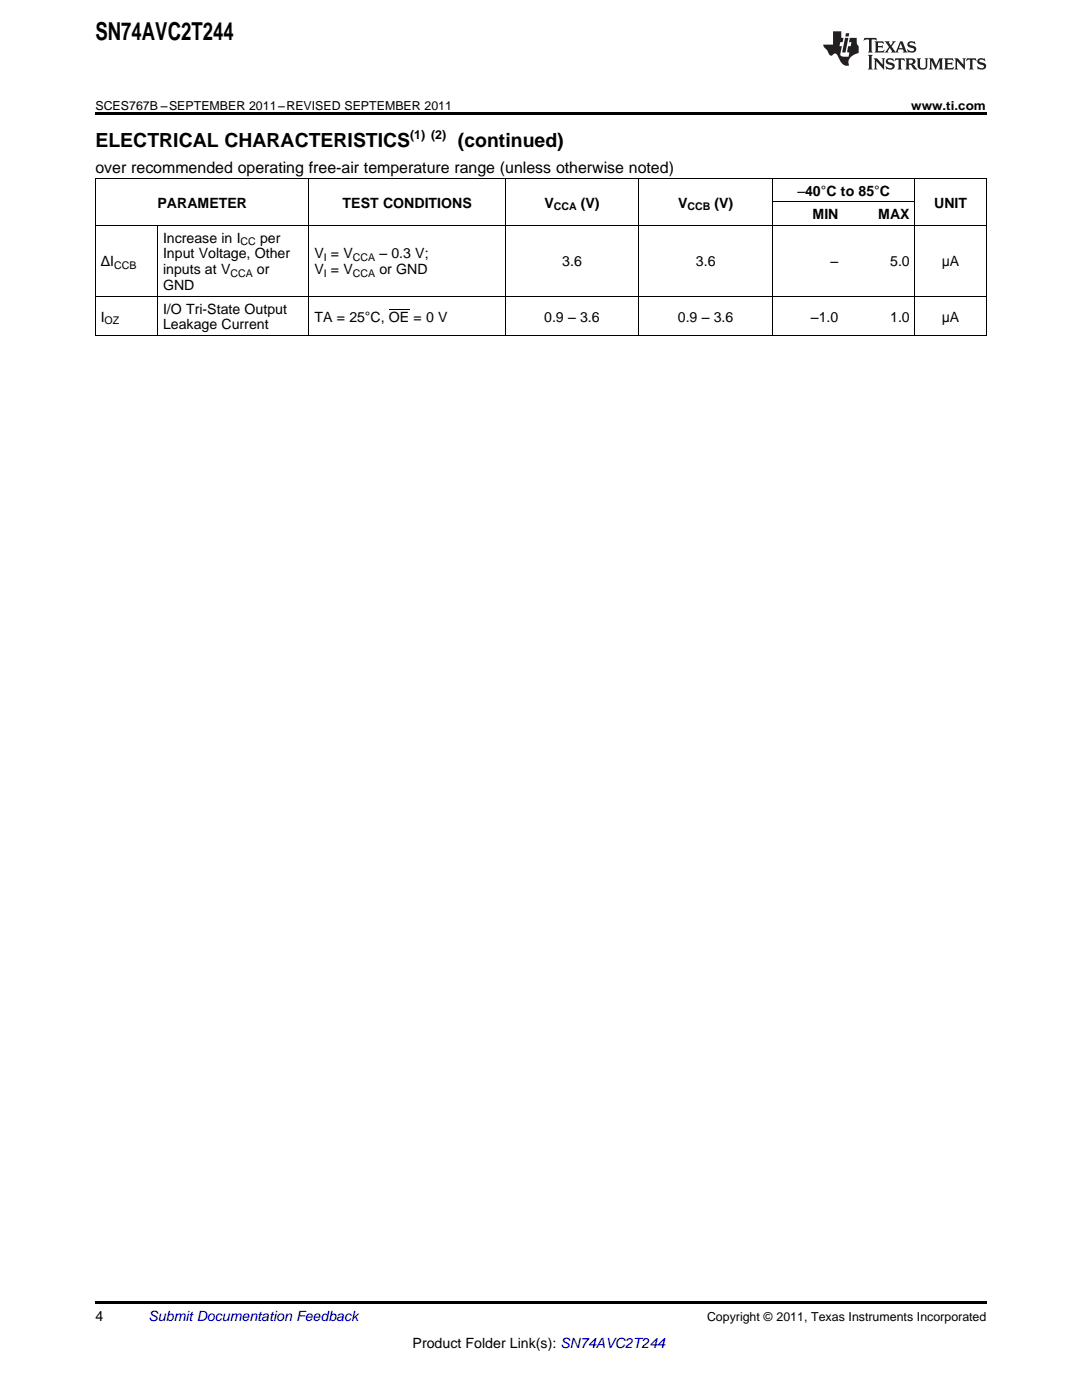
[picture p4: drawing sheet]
<svg xmlns="http://www.w3.org/2000/svg" width="216mm" height="279mm" viewBox="0 0 216 279" stroke-linecap="round" stroke-linejoin="round" font-family="sans-serif">
<g fill="#231f20">
<path d="M172.5 7.6l-.1 .5 .4-.2h.6v.1v2.1l-.2 .4h.9l-.2-.4v-2.1l.1-.1h.5l.5 .2-.2-.5zM174.5 8.3l.2 .3v1.5l-.2 .4h1.8l.2-.6a1.04 1.04 0 0 1-1.3 .2v-.7h.6l.3 .2v-.6l-.3 .2h-.6v-.6l.8-.1 .4 .3-.2-.5zM176.5 8.3l.9 1.1-.9 1.1h.8l-.2-.2 .4-.7 .5 .7-.2 .2h1.5l-.2-.2 .2-.4h.9l.1 .4-.2 .2h1l-.3-.3-.7-1.9h-.5l-.9 2-.8-1 .9-1h-.8l.1 .3-.4 .5-.3-.6 .1-.2zM179.7 8.6l.4 1h-.7zM181.3 8.4a.63 .63 0 0 0-.2 .7 .63 .63 0 0 0 .6 .4l.6 .2 .1 .2a.75 .75 0 0 1-.7 .4 .75 .75 0 0 1-.6-.5l.1 .7 .1-.1a1.11 1.11 0 0 0 1.5-.6 1.13 1.13 0 0 0-1.2-.8l-.1-.4a1.04 1.04 0 0 1 1.2 .2l-.2-.5-.2 .1-.4-.2zM173.2 10.9l.2 .4v2.2l-.2 .4h1l-.3-.4v-2.2l.3-.4zM174.3 11.6l.3 .4v1.5l-.3 .4h.8l-.2-.4v-1.3l1.5 1.7v-1.9l.2-.4h-.7l.2 .4v.9l-1.1-1.3zM177 11.8a.62 .62 0 0 0-.2 .7 .62 .62 0 0 0 .6 .4l.6 .1 .1 .3a.76 .76 0 0 1-.7 .3 .76 .76 0 0 1-.7-.4l.2 .7 .1-.1a1.11 1.11 0 0 0 1.5-.6 1.13 1.13 0 0 0-1.2-.8l-.1-.4a1.04 1.04 0 0 1 1.2 .2l-.2-.6-.2 .1-.5-.1zM178.7 11.6l-.2 .6a.61 .61 0 0 1 .8-.3v1.6l-.2 .4h.9l-.2-.4v-1.6a.63 .63 0 0 1 .7 .3l-.1-.6zM180.6 11.6l.3 .4v1.5l-.3 .4h1l-.2-.2-.1-.8 .6 .2a.76 .76 0 0 0 1.2 .7l-1-1a.58 .58 0 0 0 .6-.5 .58 .58 0 0 0-.5-.6zM181.4 11.9h.1a.45 .45 0 0 1 .5 .1 .45 .45 0 0 1 .1 .5l-.8 .2zM182.9 11.6l.2 .2a2.17 2.17 0 0 0 .3 1.9 .99 .99 0 0 0 1.6-.6v-1.1l.2-.4h-.7l.2 .2a1.92 1.92 0 0 1-.2 1.8 .6 .6 0 0 1-.9-.5v-1.1l.2-.4zM185.4 11.6l.2 .4v1.5l-.2 .4h.7l-.2-.4v-1.4l.8 1.8 .8-1.8v1.4l-.2 .4h.9l-.2-.4v-1.5l.2-.4h-.8l-.6 1.5-.6-1.5zM188.4 11.6l.2 .4v1.5l-.2 .4h1.8l.1-.6a1.04 1.04 0 0 1-1.2 .1v-.6h.5l.4 .2v-.6l-.4 .2h-.5v-.7h.8l.3 .3-.1-.6zM190.5 11.6l.2 .4v1.5l-.2 .4h.7l-.2-.4v-1.3l1.5 1.7v-1.9l.2-.4h-.7l.2 .4v.9l-1.1-1.3zM192.9 11.6l-.1 .6a.61 .61 0 0 1 .7-.3l.1 1.6-.3 .4h1l-.3-.4 .1-1.6a.63 .63 0 0 1 .7 .3l-.1-.6zM195.2 11.8a.62 .62 0 0 0-.2 .7 .62 .62 0 0 0 .6 .4l.6 .1 .1 .3a.76 .76 0 0 1-.7 .3 .76 .76 0 0 1-.6-.4l.1 .7 .1-.1a1.11 1.11 0 0 0 1.6-.6 1.13 1.13 0 0 0-1.3-.8l-.1-.4a1.04 1.04 0 0 1 1.2 .2l-.1-.6-.2 .1-.5-.1z"/>
<path d="M166.2 6.3v2.6h-1.9v.4l.8 .9a.91 .91 0 0 0 1 .8 .56 .56 0 0 1 .5-.3 .56 .56 0 0 1 .5 .3l.4 .8a1.53 1.53 0 0 0 1.9 1.2 1.54 1.54 0 0 1 1-2.1l.9-.3v-1.4a1.52 1.52 0 0 1-.4-1.6h-1.3l-.2 .8h.5l-.2 .8h-.5l-.1 1v.2l.4 .1-.2 .8a1.93 1.93 0 0 1-1.6-.3l.3-1.8h-.5l.2-.8h.4l.2-.8h-.4v-1.3zM168.6 7.6l-.6 2.9h.7l.6-2.9zM168.8 6.6l-.1 .7h.6l.2-.7z"/>
</g>
<path d="M19 22.5h177.8v.5h-177.8zM19 259.7h177.8v.5h-177.8z" fill="#000"/>
<g fill="none" stroke="#000" stroke-width=".2">
<path d="M19 35.6h177.8M19.1 35.7v31.3M61.6 35.7v31.3M100.8 35.7v31.3M127.4 35.7v31.3M154.1 35.7v31.3M182.5 35.7v31.3M196.8 35.7v31.3M19 59.1h177.8M19 45h177.8M31.4 45v22M154.2 40.3h28.4"/>
<path d="M19 67h177.8M77.6 61.7h4.1"/>
</g>
<text font-size="4.9" x="19" y="7.9">SN74AVC2T244</text>
<g font-size="3.9">
<text x="19" y="29.3">ELECTRICAL CHARACTERISTICS</text>
<text x="91.4" y="29.3">(continued)</text>
</g>
<text font-size="3.2" x="19" y="34.4">over recommended operating free-air temperature range (unless otherwise noted)</text>
<g font-size="2.8">
<text x="31.4" y="41.4">PARAMETER</text>
<text x="68.4" y="41.4">TEST CONDITIONS</text>
<text x="108.6" y="41.4">V</text>
<text x="115.9" y="41.4">(V)</text>
<text x="135.3" y="41.4">V</text>
<text x="142.6" y="41.4">(V)</text>
<text x="159.1" y="39.1">–40°C to 85°C</text>
<text x="186.4" y="41.4">UNIT</text>
<text x="162.1" y="43.7">MIN</text>
<text x="175.3" y="43.7">MAX</text>
<text x="20.1" y="53.2">ΔI</text>
<text x="32.5" y="48.4">Increase in I</text>
<text x="32.5" y="51.6">Input Voltage, Other</text>
<text x="51.9" y="48.4">per</text>
<text x="62.8" y="51.6">V = V</text>
<text x="75.7" y="51.6">– 0.3 V;</text>
<text x="112.2" y="53.2">3.6</text>
<text x="138.9" y="53.2">3.6</text>
<text x="165.7" y="53.2">–</text>
<text x="177.6" y="53.2">5.0</text>
<text x="187.9" y="53.2">μA</text>
<text x="32.5" y="54.8">inputs at V</text>
<text x="32.5" y="57.9">GND</text>
<text x="51.3" y="54.8">or</text>
<text x="62.8" y="54.8">V = V</text>
<text x="75.7" y="54.8">or GND</text>
<text x="20.1" y="64.2">I</text>
<text x="32.5" y="62.6">I/O Tri-State Output</text>
<text x="32.5" y="65.8">Leakage Current</text>
<text x="62.8" y="64.2">TA = 25°C, OE = 0 V</text>
<text x="108.6" y="64.2">0.9 – 3.6</text>
<text x="135.3" y="64.2">0.9 – 3.6</text>
<text x="161.8" y="64.2">–1.0</text>
<text x="177.6" y="64.2">1.0</text>
<text x="187.9" y="64.2">μA</text>
<text x="19" y="263.6">4</text>
<text x="82.3" y="269">Product Folder Link(s): SN74AVC2T244</text>
</g>
<text font-size="2.8" fill="#0000c8" x="29.6" y="263.6">Submit Documentation Feedback</text>
<g font-size="2.5">
<text x="19" y="21.9">SCES767B –SEPTEMBER 2011–REVISED SEPTEMBER 2011</text>
<text x="181.8" y="21.9">www.ti.com</text>
<text x="81.8" y="27.7">(1) (2)</text>
<text x="141.1" y="263.6">Copyright © 2011, Texas Instruments Incorporated</text>
</g>
<g font-size="2.1">
<text x="110.5" y="42">CCA</text>
<text x="137.2" y="42">CCB</text>
<text x="22.8" y="53.7">CCB</text>
<text x="48" y="49">CC</text>
<text x="64.6" y="52.1">I</text>
<text x="70.4" y="52.1">CCA</text>
<text x="46" y="55.3">CCA</text>
<text x="64.6" y="55.3">I</text>
<text x="70.4" y="55.3">CCA</text>
<text x="20.9" y="64.7">OZ</text>
</g>
</svg>
